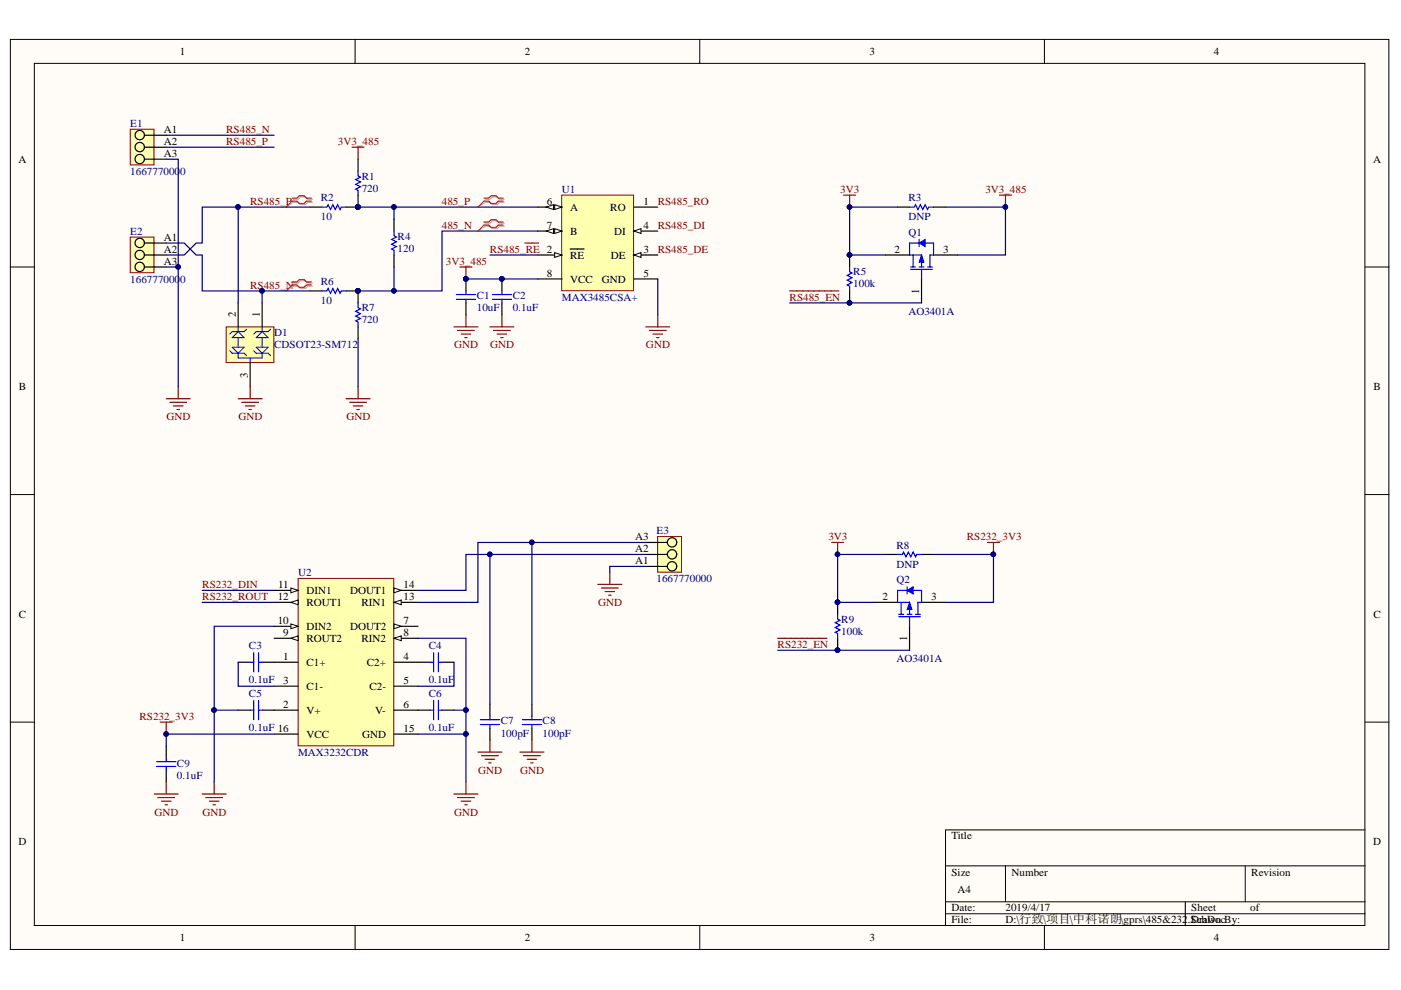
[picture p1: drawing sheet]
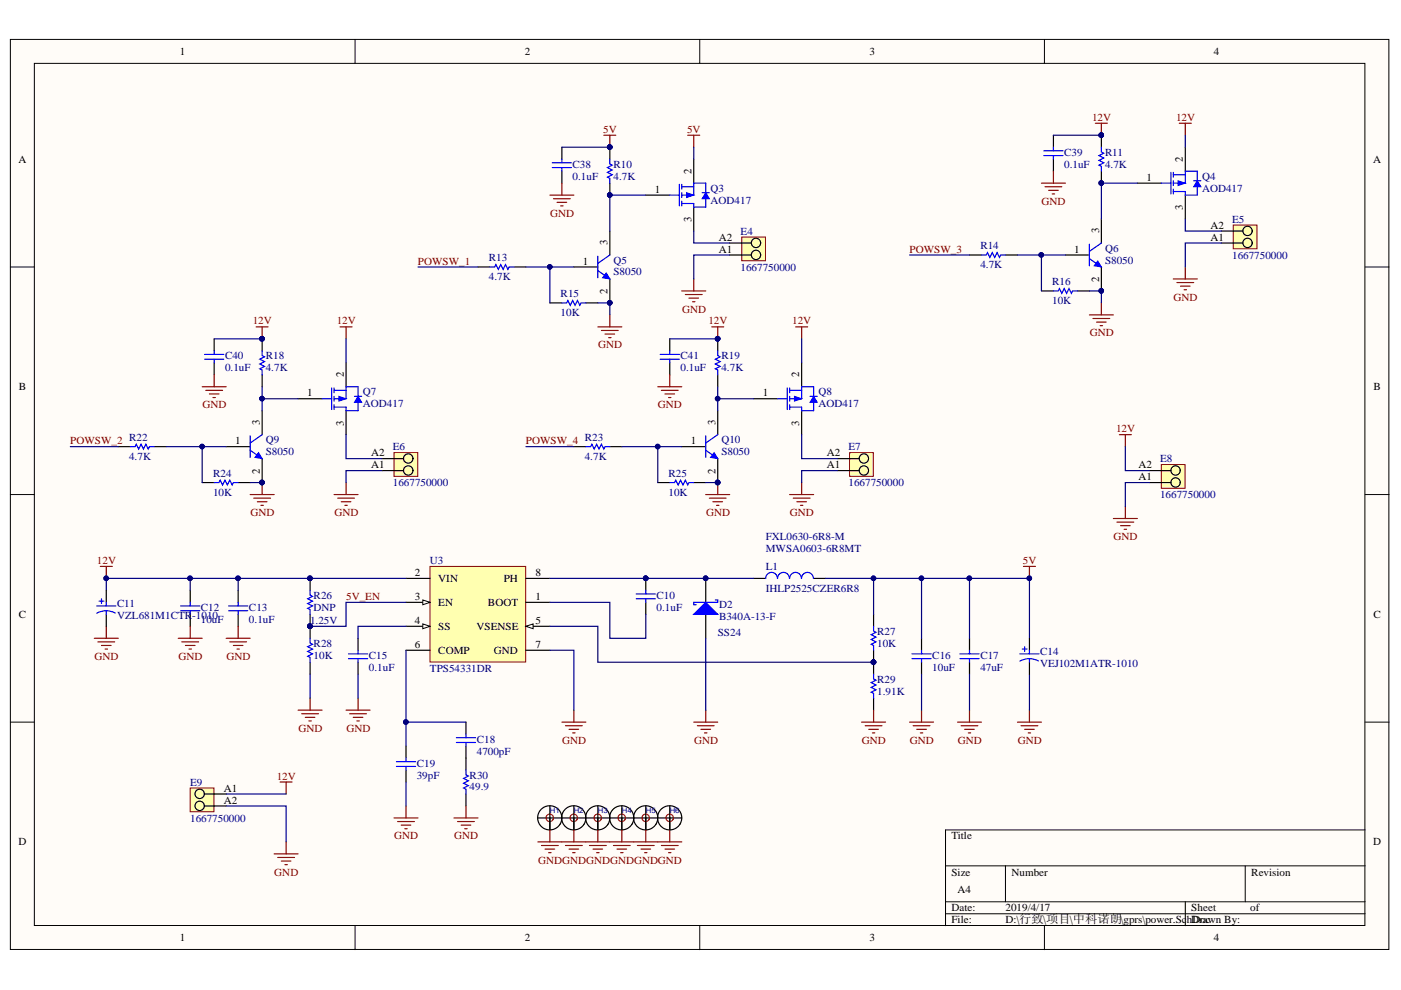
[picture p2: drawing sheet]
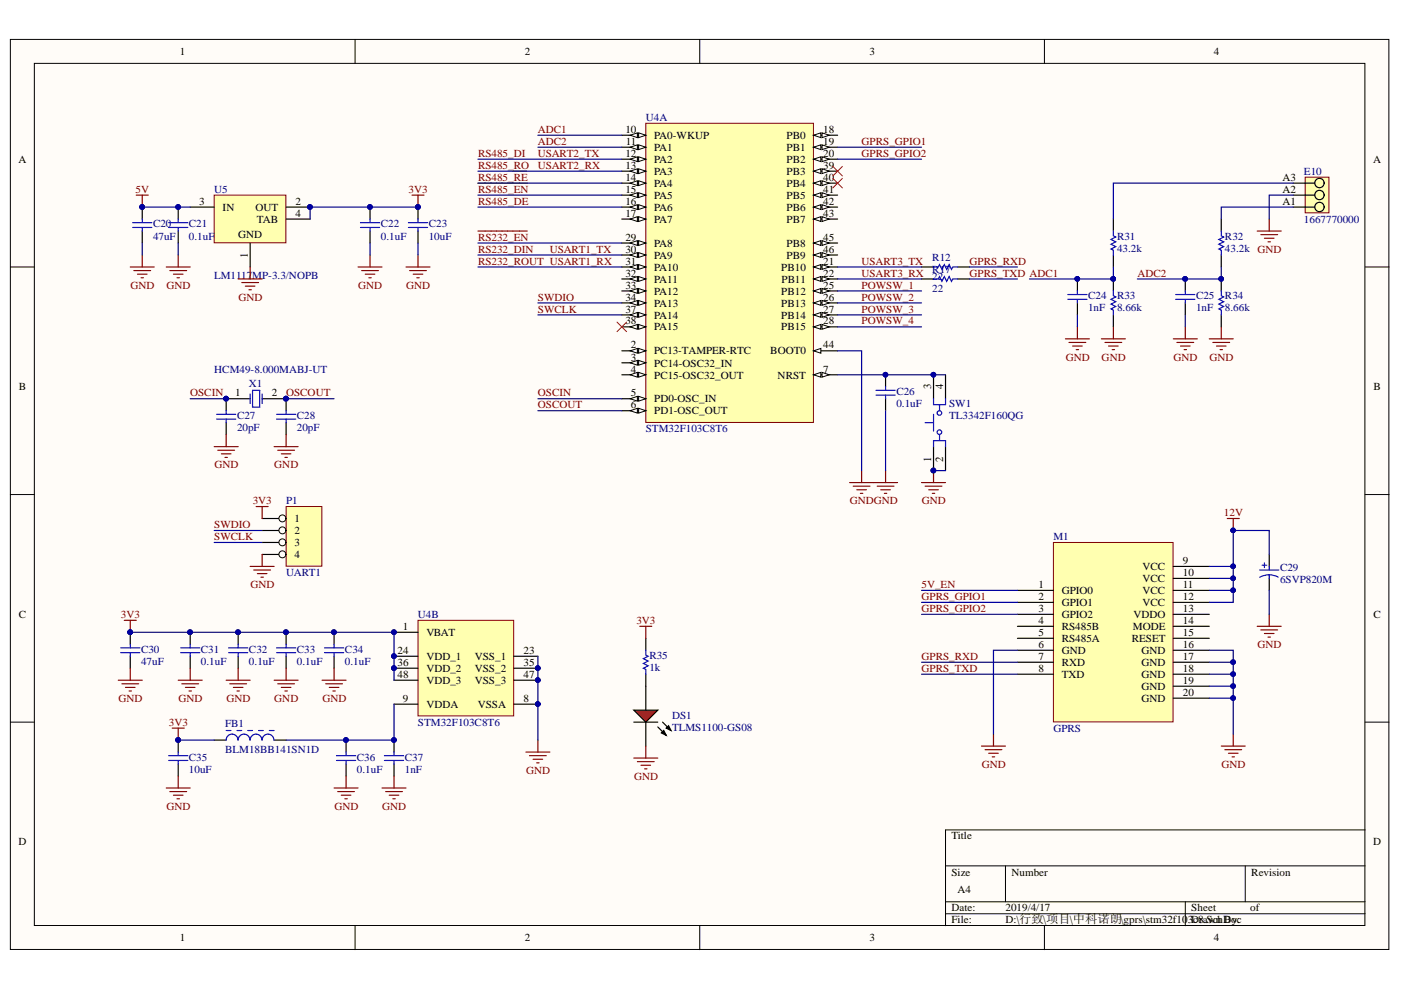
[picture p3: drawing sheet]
# Altium project gprs.PrjPcb
3 sheets, 114 parts. Net scope: global (net labels, ports and power ports of the same name join across sheets).
Board file: gprs1.PcbDoc
Sheets:
  stm32f103c8.SchDoc
  485&232.SchDoc
  power.SchDoc

## Sheet stm32f103c8.SchDoc
size A4

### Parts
C20  47uF  [CAPC1206(3216)150_L]
C21  0.1uF  [CAPC0603(1608)100_L]
C22  0.1uF  [CAPC0603(1608)100_L]
C23  10uF  [CAPC0805(2012)145_L]
C24  1nF  [CAPC0603(1608)100_L]
C25  1nF  [CAPC0603(1608)100_L]
C26  0.1uF  [CAPC0603(1608)100_L]
C27  20pF  [CAPC0603(1608)100_L]
C28  20pF  [CAPC0603(1608)100_L]
C29  6SVP820M  [PNSC-SVP-F12_L]
C30  47uF  [CAPC1206(3216)150_L]
C31  0.1uF  [CAPC0603(1608)100_L]
C32  0.1uF  [CAPC0603(1608)100_L]
C33  0.1uF  [CAPC0603(1608)100_L]
C34  0.1uF  [CAPC0603(1608)100_L]
C35  10uF  [CAPC0603(1608)100_L]
C36  0.1uF  [CAPC0603(1608)100_L]
C37  1nF  [CAPC0603(1608)100_L]
DS1  TLMS1100-GS08  [VISH-TLMX1100_V]
E10  1667770000  [LM_3_5_90_03]
FB1  BLM18BB141SN1D  [MURA-BLM18-RF-H4-CHIP-2_V]
M1  GPRS  [GPRS]
P1  UART1  [header4]
R12  22  [RESC0603(1608)_L]
R17  22  [RESC0603(1608)_L]
R31  43.2k  [RESC0603(1608)_L]
R32  43.2k  [RESC0603(1608)_L]
R33  8.66k  [RESC0603(1608)_L]
R34  8.66k  [RESC0603(1608)_L]
R35  1k  [RESC0603(1608)_L]
SW1  TL3342F160QG  [ESWI-TL3342F160QG_V]
U4  STM32F103C8T6  [STM-LQFP48_L]  (parts A,B of 2)
U5  LM1117MP-3.3/NOPB  [DCY0004A_L]
X1  HCM49-8.000MABJ-UT  [CFM-HCM49-2_V]

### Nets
3V3: C22.2 C23.2 C30.2 C31.2 C32.2 C33.2 C34.2 C35.2 FB1.1 P1.1 R35.2 U4.1(VBAT) U4.24(VDD_1) U4.36(VDD_2) U4.48(VDD_3) U5.2(OUT) U5.4(TAB)
5V: C20.2 C21.2 U5.3(IN)
12V: C29.1 M1.9(VCC) M1.10(VCC) M1.11(VCC) M1.12(VCC)
GND: C20.1 C21.1 C22.1 C23.1 C24.1 C25.1 C26.1 C27.1 C28.1 C29.2 C30.1 C31.1 C32.1 C33.1 C34.1 C35.1 C36.1 C37.1 DS1.2(K) E10.A2 M1.6(GND) M1.16(GND) M1.17(GND) M1.18(GND) M1.19(GND) M1.20(GND) P1.4 R33.1 R34.1 SW1.1 SW1.2 U4.8(VSSA) U4.23(VSS_1) U4.35(VSS_2) U4.44(BOOT0) U4.47(VSS_3) U5.1(GND)
5V_EN: M1.1(GPIO0)
ADC1: C24.2 R31.1 R33.2 U4.10(PA0-WKUP)
ADC2: C25.2 R32.1 R34.2 U4.11(PA1)
GPRS_GPIO1: M1.2(GPIO1) U4.19(PB1)
GPRS_GPIO2: M1.3(GPIO2) U4.20(PB2)
GPRS_RXD: M1.7(RXD) R12.1
GPRS_TXD: M1.8(TXD) R17.1
OSCIN: C27.2 U4.5(PD0-OSC_IN) X1.1(X1)
OSCOUT: C28.2 U4.6(PD1-OSC_OUT) X1.2(X2)
POWSW_1: U4.25(PB12)
POWSW_2: U4.26(PB13)
POWSW_3: U4.27(PB14)
POWSW_4: U4.28(PB15)
~{RS232_EN}: U4.29(PA8)
~{RS485_EN}: U4.15(PA5)
RS232_DIN: U4.30(PA9)  [also labelled USART1_TX]
RS232_ROUT: U4.31(PA10)  [also labelled USART1_RX]
RS485_DE: U4.16(PA6)
RS485_DI: U4.12(PA2)  [also labelled USART2_TX]
RS485_~{RE}: U4.14(PA4)
RS485_RO: U4.13(PA3)  [also labelled USART2_RX]
SWCLK: P1.3 U4.37(PA14)
SWDIO: P1.2 U4.34(PA13)
USART3_RX: R17.2 U4.22(PB11)
USART3_TX: R12.2 U4.21(PB10)
NetC26_2: C26.2 SW1.3 SW1.4 U4.7(NRST)
NetC36_2: C36.2 C37.2 FB1.2 U4.9(VDDA)
NetDS1_1: DS1.1(A) R35.1
NetE10_A1: E10.A1 R32.2
NetE10_A3: E10.A3 R31.2

Not connected (* = marked no-connect by the designer): M1 4(RS485B) 5(RS485A) 13(VDDO) 14(MODE) 15(RESET); U4 2(PC13-TAMPER-RTC) 3(PC14-OSC32_IN) 4(PC15-OSC32_OUT) 17(PA7) 18(PB0) 32(PA11) 33(PA12) 38(PA15)* 39(PB3)* 40(PB4)* 41(PB5) 42(PB6) 43(PB7) 45(PB8) 46(PB9)

## Sheet 485&232.SchDoc
size A4

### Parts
C1  10uF  [CAPC0805(2012)145_L]
C2  0.1uF  [CAPC0603(1608)100_L]
C3  0.1uF  [CAPC0603(1608)100_L]
C4  0.1uF  [CAPC0603(1608)100_L]
C5  0.1uF  [CAPC0603(1608)100_L]
C6  0.1uF  [CAPC0603(1608)100_L]
C7  100pF  [CAPC0603(1608)100_L]
C8  100pF  [CAPC0603(1608)100_L]
C9  0.1uF  [CAPC0603(1608)100_L]
D1  CDSOT23-SM712  [BOUR-SOT23-3_V]
E1  1667770000  [LM_3_5_90_03]
E2  1667770000  [LM_3_5_90_03]
E3  1667770000  [LM_3_5_90_03]
Q1  AO3401A  [AO-SOT-23-3L_V]
Q2  AO3401A  [AO-SOT-23-3L_V]
R1  720  [RESC0603(1608)_L]
R2  10  [RESC0603(1608)_L]
R3  DNP  [RESC0603(1608)_L]
R4  120  [RESC0603(1608)_L]
R5  100k  [RESC0603(1608)_L]
R6  10  [RESC0603(1608)_L]
R7  720  [RESC0603(1608)_L]
R8  DNP  [RESC0603(1608)_L]
R9  100k  [RESC0603(1608)_L]
U1  MAX3485CSA+  [SOIC-8]
U2  MAX3232CDR  [D0016A_L]

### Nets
3V3: Q1.2(SOURCE) Q2.2(SOURCE) R3.1 R5.1 R8.1 R9.1
3V3_485: C1.2 C2.2 Q1.3(DRAIN) R1.1 R3.2 U1.8(VCC)
GND: C1.1 C2.1 C5.2 C6.2 C7.1 C8.1 C9.1 D1.3 E1.A3 E2.A3 E3.A1 R7.2 U1.5(GND) U2.8(RIN2) U2.10(DIN2) U2.15(GND)
RS232_3V3: C9.2 Q2.3(DRAIN) R8.2 U2.16(VCC)
485_N: R4.2 R6.2 R7.1 U1.7(B)
485_P: R1.2 R2.2 R4.1 U1.6(A)
~{RS232_EN}: Q2.1(GATE) R9.2
~{RS485_EN}: Q1.1(GATE) R5.2
RS232_DIN: U2.11(DIN1)
RS232_ROUT: U2.12(ROUT1)
RS485_DE: U1.3(DE)
RS485_DI: U1.4(DI)
RS485_N: D1.1 E1.A1 E2.A1 R6.1
RS485_P: D1.2 E1.A2 E2.A2 R2.1
RS485_~{RE}: U1.2(~{RE})
RS485_RO: U1.1(RO)
NetC3_1: C3.1 U2.1(C1+)
NetC3_2: C3.2 U2.3(C1-)
NetC4_1: C4.1 U2.5(C2-)
NetC4_2: C4.2 U2.4(C2+)
NetC5_1: C5.1 U2.2(V+)
NetC6_1: C6.1 U2.6(V-)
NetC7_2: C7.2 E3.A2 U2.14(DOUT1)
NetC8_2: C8.2 E3.A3 U2.13(RIN1)

Not connected (* = marked no-connect by the designer): U2 7(DOUT2) 9(ROUT2)

### Layout directives
differential pair: 485_N, 485_P, RS485_N, RS485_P

## Sheet power.SchDoc
size A4

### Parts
C10  0.1uF  [CAPC0603(1608)100_L]
C11  VZL681M1CTR-1010  [PNSC-SVP-F12_L]
C12  10uF  [CAPC0805(2012)145_L]
C13  0.1uF  [CAPC0603(1608)100_L]
C14  VEJ102M1ATR-1010  [PNSC-SVP-F12_L]
C15  0.1uF  [CAPC0603(1608)100_L]
C16  10uF  [CAPC0805(2012)145_L]
C17  47uF  [CAPC1206(3216)150_L]
C18  4700pF  [CAPC0603(1608)100_L]
C19  39pF  [CAPC0603(1608)100_L]
C38  0.1uF  [CAPC0603(1608)100_L]
C39  0.1uF  [CAPC0603(1608)100_L]
C40  0.1uF  [CAPC0603(1608)100_L]
C41  0.1uF  [CAPC0603(1608)100_L]
D2  B340A-13-F  [DIOD-SMA-2_V]
E4  1667750000  [LM_3_5_90_02]
E5  1667750000  [LM_3_5_90_02]
E6  1667750000  [LM_3_5_90_02]
E7  1667750000  [LM_3_5_90_02]
E8  1667750000  [LM_3_5_90_02]
E9  1667750000  [LM_3_5_90_02]
H1  HOLE  [HOLE_Φ3_3]  (value not drawn)
H2  HOLE  [HOLE_Φ3_3]  (value not drawn)
H3  HOLE  [HOLE_Φ3_3]  (value not drawn)
H4  HOLE  [HOLE_Φ3_3]  (value not drawn)
H5  HOLE  [HOLE_Φ3_3]  (value not drawn)
H6  HOLE  [HOLE_Φ3_3]  (value not drawn)
L1  IHLP2525CZER6R8  [VISH-IHLP2525CZER220M11_V]
Q3  AOD417  [DIOD-TO252-3_V]
Q4  AOD417  [DIOD-TO252-3_V]
Q5  S8050  [KOCN-SOT23-3_L]
Q6  S8050  [KOCN-SOT23-3_L]
Q7  AOD417  [DIOD-TO252-3_V]
Q8  AOD417  [DIOD-TO252-3_V]
Q9  S8050  [KOCN-SOT23-3_L]
Q10  S8050  [KOCN-SOT23-3_L]
R10  4.7K  [RESC0603(1608)_L]
R11  4.7K  [RESC0603(1608)_L]
R13  4.7K  [RESC0603(1608)_L]
R14  4.7K  [RESC0603(1608)_L]
R15  10K  [RESC0603(1608)_L]
R16  10K  [RESC0603(1608)_L]
R18  4.7K  [RESC0603(1608)_L]
R19  4.7K  [RESC0603(1608)_L]
R22  4.7K  [RESC0603(1608)_L]
R23  4.7K  [RESC0603(1608)_L]
R24  10K  [RESC0603(1608)_L]
R25  10K  [RESC0603(1608)_L]
R26  DNP  [RESC0603(1608)_L]
R27  10K  [RESC0603(1608)_L]
R28  10K  [RESC0603(1608)_L]
R29  1.91K  [RESC0603(1608)_L]
R30  49.9  [RESC0603(1608)_L]
U3  TPS54331DR  [D8_N]

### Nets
5V: C14.1 C16.2 C17.2 C38.2 L1.2 Q3.2(SOURCE) R10.1 R27.1
12V: C11.1 C12.2 C13.2 C39.2 C40.2 C41.2 E8.A2 E9.A1 Q4.2(SOURCE) Q7.2(SOURCE) Q8.2(SOURCE) R11.1 R18.1 R19.1 R26.1 U3.2(VIN)
GND: C11.2 C12.1 C13.1 C14.2 C15.1 C16.1 C17.1 C19.1 C38.1 C39.1 C40.1 C41.1 D2.1(A) E4.A1 E5.A1 E6.A1 E7.A1 E8.A1 E9.A2 H1.1 H2.1 H3.1 H4.1 H5.1 H6.1 Q5.2(EMITTER) Q6.2(EMITTER) Q9.2(EMITTER) Q10.2(EMITTER) R15.2 R16.2 R24.2 R25.2 R28.2 R29.2 R30.2 U3.7(GND)
5V_EN: R26.2 R28.1 U3.3(EN)
POWSW_1: R13.1
POWSW_2: R22.1
POWSW_3: R14.1
POWSW_4: R23.1
NetC10_1: C10.1 U3.1(BOOT)
NetC10_2: C10.2 D2.2(K) L1.1 U3.8(PH)
NetC15_2: C15.2 U3.4(SS)
NetC18_1: C18.1 R30.1
NetC18_2: C18.2 C19.2 U3.6(COMP)
NetE4_A2: E4.A2 Q3.3(DRAIN)
NetE5_A2: E5.A2 Q4.3(DRAIN)
NetE6_A2: E6.A2 Q7.3(DRAIN)
NetE7_A2: E7.A2 Q8.3(DRAIN)
NetQ3_1: Q3.1(GATE) Q5.3(COLLECTOR) R10.2
NetQ4_1: Q4.1(GATE) Q6.3(COLLECTOR) R11.2
NetQ5_1: Q5.1(BASE) R13.2 R15.1
NetQ6_1: Q6.1(BASE) R14.2 R16.1
NetQ7_1: Q7.1(GATE) Q9.3(COLLECTOR) R18.2
NetQ8_1: Q8.1(GATE) Q10.3(COLLECTOR) R19.2
NetQ9_1: Q9.1(BASE) R22.2 R24.1
NetQ10_1: Q10.1(BASE) R23.2 R25.1
NetR27_2: R27.2 R29.1 U3.5(VSENSE)

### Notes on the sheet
- (near L1) FXL0630-6R8-M
- (near L1) MWSA0603-6R8MT
- (near R26) 1.25V
- (near D2) SS24

## Nets that join several sheets
3V3: stm32f103c8 (17 pins), 485&232 (6 pins)
5V: stm32f103c8 (C20.2 C21.2 U5.3), power (8 pins)
12V: stm32f103c8 (5 pins), power (16 pins)
GND: stm32f103c8 (37 pins), 485&232 (16 pins), power (37 pins)
5V_EN: stm32f103c8 (M1.1), power (R26.2 R28.1 U3.3)
POWSW_1: stm32f103c8 (U4.25), power (R13.1)
POWSW_2: stm32f103c8 (U4.26), power (R22.1)
POWSW_3: stm32f103c8 (U4.27), power (R14.1)
POWSW_4: stm32f103c8 (U4.28), power (R23.1)
~{RS232_EN}: stm32f103c8 (U4.29), 485&232 (Q2.1 R9.2)
~{RS485_EN}: stm32f103c8 (U4.15), 485&232 (Q1.1 R5.2)
RS232_DIN: stm32f103c8 (U4.30), 485&232 (U2.11)
RS232_ROUT: stm32f103c8 (U4.31), 485&232 (U2.12)
RS485_DE: stm32f103c8 (U4.16), 485&232 (U1.3)
RS485_DI: stm32f103c8 (U4.12), 485&232 (U1.4)
RS485_~{RE}: stm32f103c8 (U4.14), 485&232 (U1.2)
RS485_RO: stm32f103c8 (U4.13), 485&232 (U1.1)
